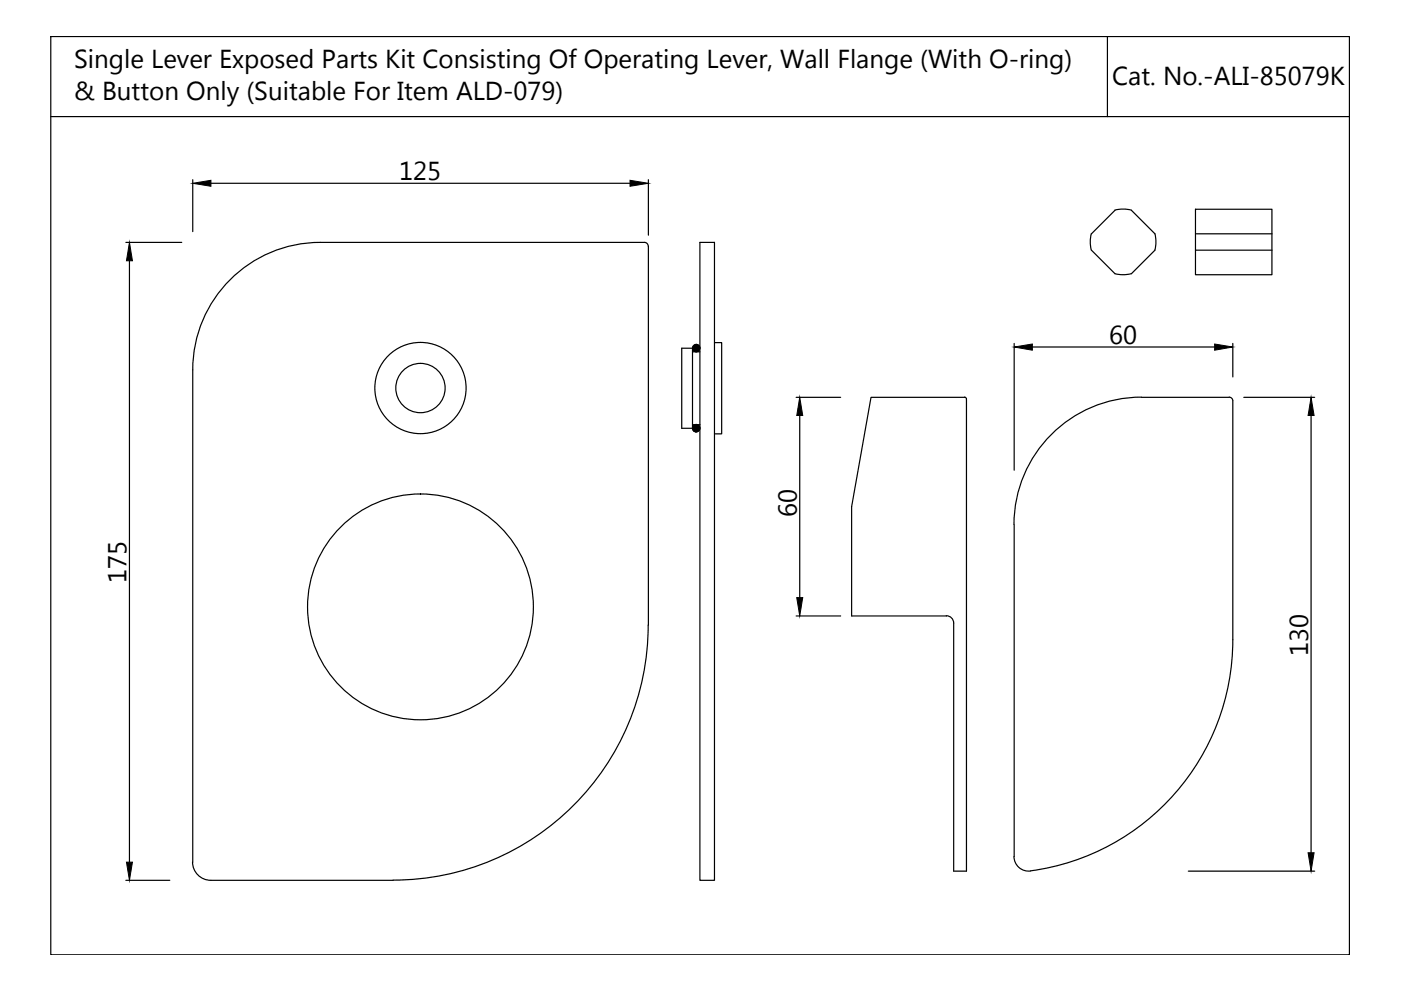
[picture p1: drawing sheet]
<svg xmlns="http://www.w3.org/2000/svg" width="297mm" height="210mm" viewBox="0 0 297 210" stroke-linecap="round" stroke-linejoin="round" font-family="sans-serif">
<!-- layer: 0 -->
<g fill="none" stroke="#000" stroke-width=".25">
<path d="M10.8 7.7h275.3v194.7h-275.3zM234.8 7.7v17M10.8 24.7h275.3M40.9 38.1v11M44.7 38.9h88.9M137.5 38.1v11.8M26.7 51.4h11.8M27.4 55.3v127.5M137.4 52.2a.78 .78 0 0 0-.7-.8h-68.8a27 27 0 0 0-27 27v104.4M137.5 52.2v80.3M148.4 51.4h3.1v135.2h-3.1zM231.4 49.6l-.2 1.7 .2 1.7"/>
<path d="M231.4 53l5 5 1.7 .3 1.8-.3M236.4 44.6l-5 5M239.9 44.5l-1.8-.2-1.7 .2M239.9 44.6l5 5 .2 1.7-.2 1.7M244.9 53l-5 5M253.5 44.4h16.2v13.9h-16.2zM253.5 49.6h16.2M253.5 53h16.2M144.5 73.8h2.3v17h-2.3zM146.8 74.6h1.6M147.3 73.1l-.4 .5M147.5 73.1l-.7 .6"/>
<path d="M147.7 73l-.9 .9M147.8 73.1l-.9 .9M147.9 73.1l-1 1M148 73.2l-1 1M148.1 73.2l-1.1 1.1M148.2 73.3l-1.1 1.1M148.3 73.4l-1.1 1.1M148.3 74.2l-.3 .3M148.3 73.5l-1 1M148.4 73.6l-1 .9M148.4 74l-.6 .5M148.4 73.7l-.9 .9"/>
<path d="M148.4 73.8l-.8 .8M151.5 72.6h1.5v19.4h-1.5M215 72.8v26.9M218.9 73.6h38.6M261.4 72.8v7.1M146.8 90h1.6M147.2 90.1l-.2 .3M147.5 90l-.6 .7M147.6 90l-.8 .8M147.7 90l-.9 .9M147.8 90.1l-.9 1M147.9 90.1l-1 1"/>
<path d="M148 90.2l-1 1M148.1 90.2l-1.1 1.1M148.2 90.3l-1.1 1.1M148.2 90.4l-1 1M148.3 90.5l-1.1 1M148.4 90.6l-1.1 .9M148.4 90.6l-.9 1M148.4 91.1l-.5 .4M148.4 90.8l-.9 .8M148.4 90.9l-.7 .7M168.8 84.2h9.4M169.6 88.1v38.6"/>
<path d="M204.5 84.2l.4 .4M204.5 84.2h-19.8l-4.1 23.2v23.2h20.1M204.9 84.6v100.1h-2.7v-52.6M260.6 84.2a.78 .78 0 0 1 .8 .8M260.6 84.2h-18.6a27 27 0 0 0-27 27M261.4 85v50.6a49.5 49.5 0 0 1-42.9 49M263.7 84.2h15M278 88.1v92.7M215 111.3v70.3M137.4 132.5a54.1 54.1 0 0 1-54.1 54.1M168.8 130.6h9.4M200.7 130.6a1.54 1.54 0 0 1 1.5 1.5"/>
<path d="M26.7 186.6h9.3M40.8 182.8a3.9 3.9 0 0 0 3.9 3.8M44.7 186.6h38.7M215 181.6a3.1 3.1 0 0 0 3.5 3.1M251.9 184.7h26.8"/>
<circle cx="147.6" cy="73.8" r=".78"/>
<circle cx="89.1" cy="82.3" r="9.7"/>
<circle cx="89.1" cy="82.3" r="5.2"/>
<circle cx="147.6" cy="90.8" r=".78"/>
<circle cx="89.1" cy="128.7" r="23.9"/>
</g>
<path d="M40.9 38.9l3.8-.7v1.3zM133.6 38.2l3.9 .7-3.9 .6zM27.4 51.4l.7 3.9h-1.3zM215 73.6l3.9-.7v1.4zM257.5 72.9l3.9 .7-3.9 .7zM169.6 84.2l.6 3.9h-1.3zM278 84.2l.6 3.9h-1.3zM168.9 126.7h1.3l-.6 3.9zM26.8 182.8h1.3l-.7 3.8zM277.3 180.8h1.3l-.6 3.9z" fill="#000" stroke="#000" stroke-width=".21"/>
<g font-size="5.5">
<text x="15.7" y="14.5">Single Lever Exposed Parts Kit Consisting Of Operating Lever, Wall Flange (With O-ring)</text>
<text x="15.7" y="21.2">&amp; Button Only (Suitable For Item ALD-079)</text>
<text x="235.8" y="18.1">Cat. No.-ALI-85079K</text>
<text x="84.6" y="38.2">125</text>
<text x="235.2" y="72.9">60</text>
<text x="168.9" y="109.5" transform="rotate(-90 168.9 109.5)">60</text>
<text x="26.8" y="123.5" transform="rotate(-90 26.8 123.5)">175</text>
<text x="277.3" y="139" transform="rotate(-90 277.3 139)">130</text>
</g>
</svg>
